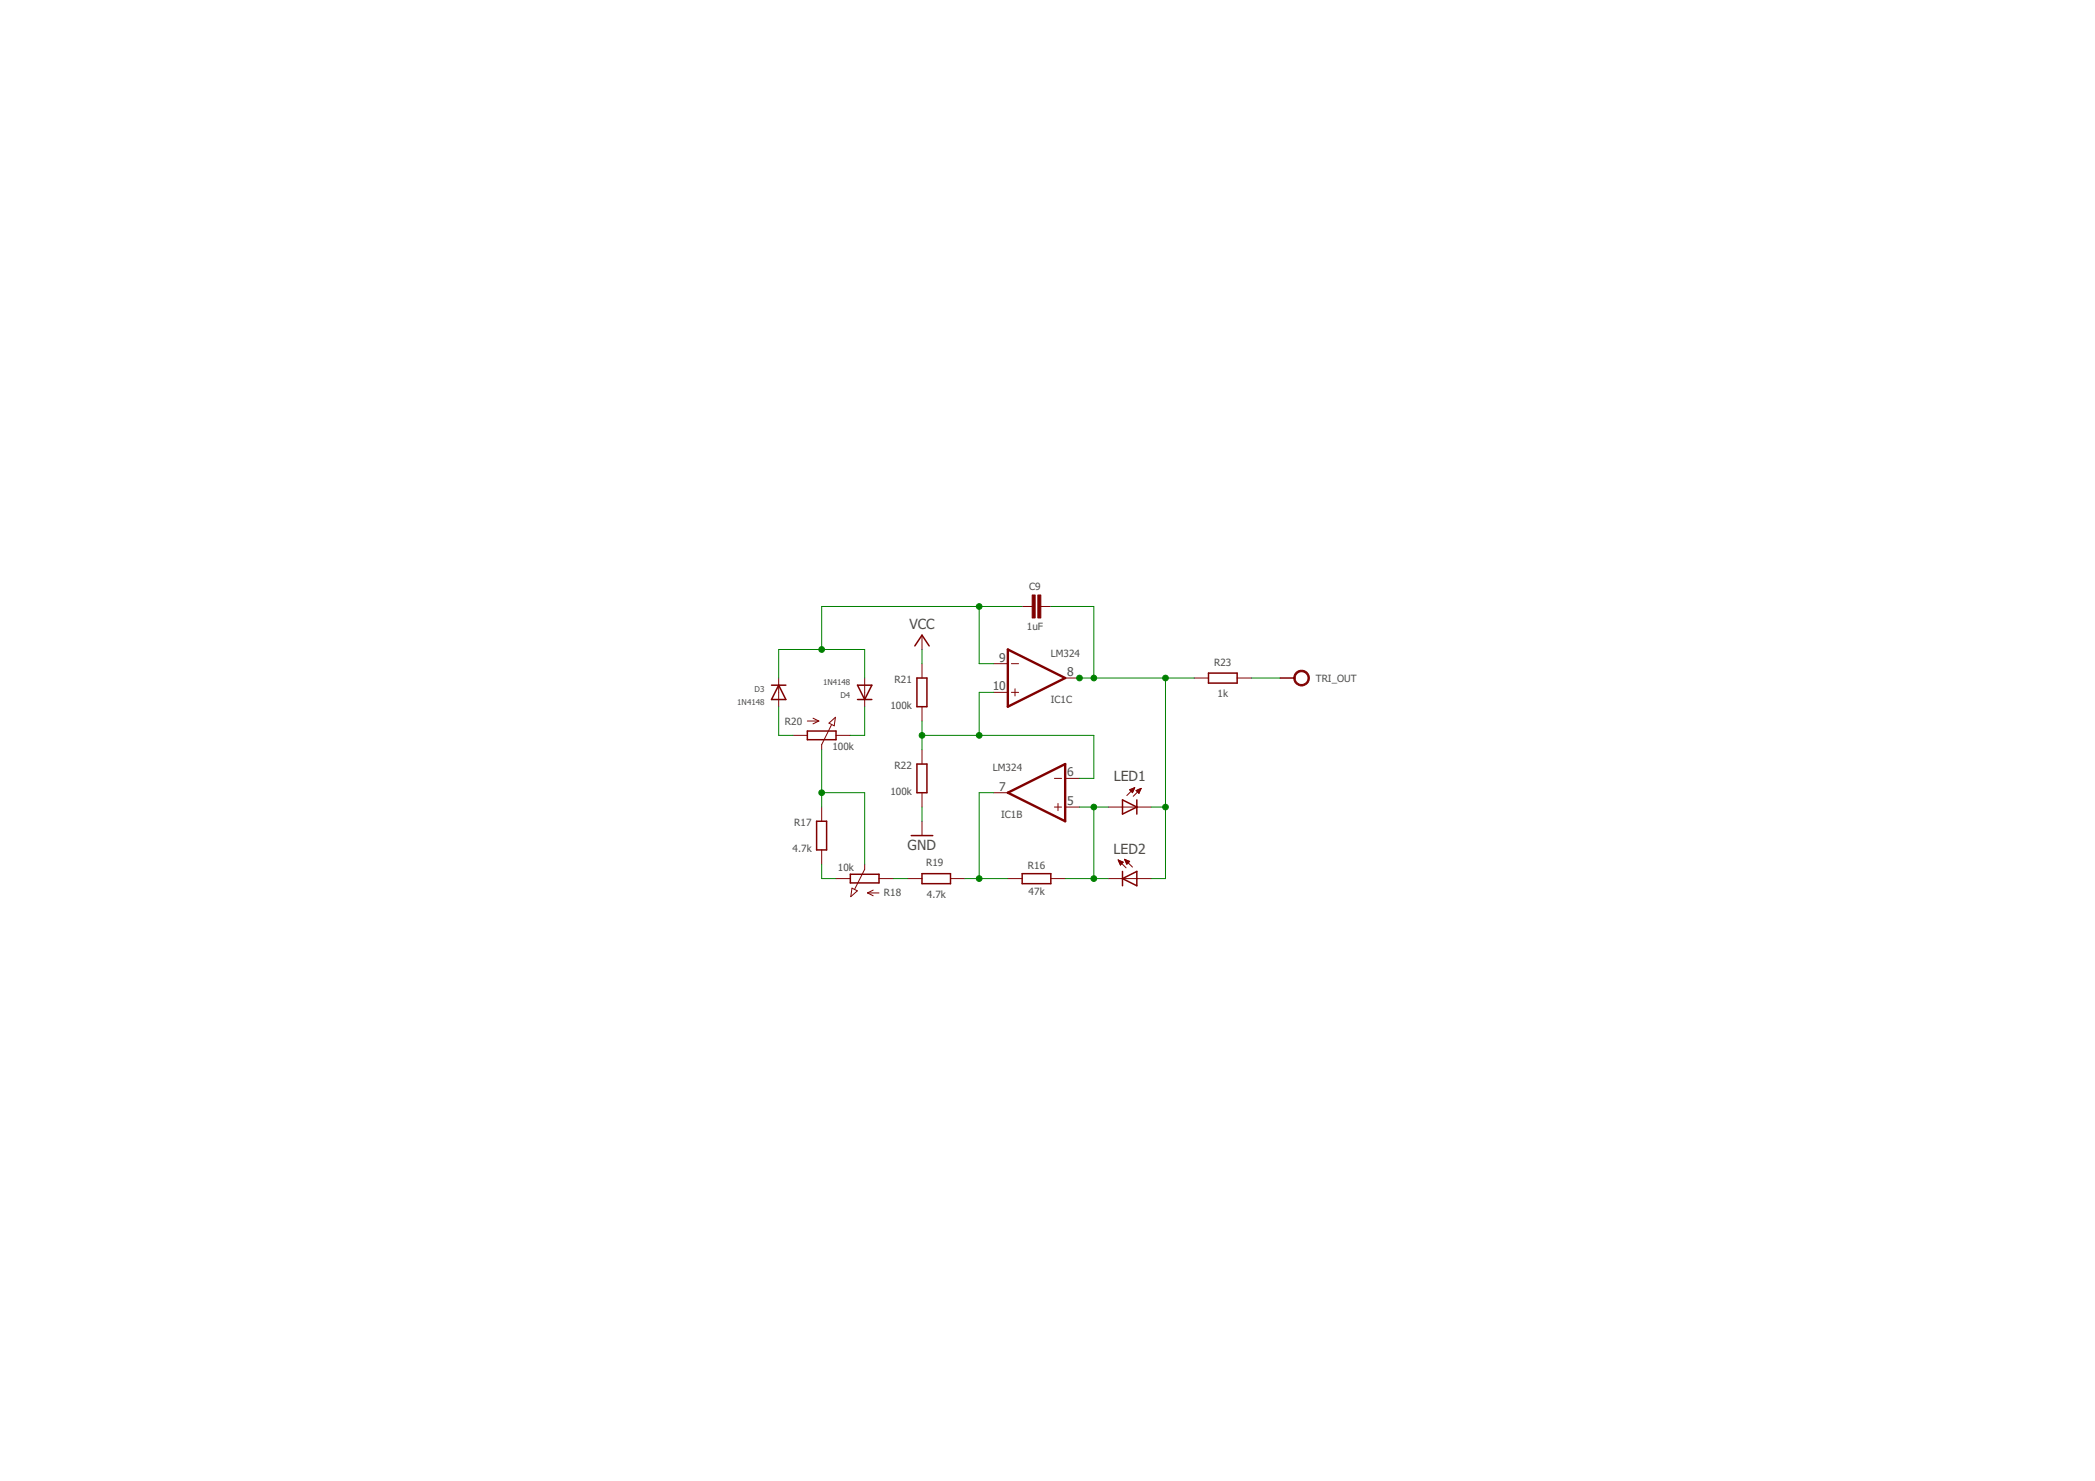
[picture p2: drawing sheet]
<svg xmlns="http://www.w3.org/2000/svg" width="297mm" height="210mm" viewBox="0 0 297 210" stroke-linecap="round" stroke-linejoin="round" font-family="sans-serif">
<g fill="none" stroke="#800000" stroke-width=".14">
<path d="M110.4 96.1v4.1M122.6 96.1v4.1M130.7 90v2.1M130.7 94.1v2M140.9 98.1h2M140.9 94.1h2M143.4 98.1h1M143.4 94.1h1M143.9 97.6v1M144.9 86h1.4M147.6 86h1.4M151 96.1h2.1"/>
<path d="M169.3 96.1h2M175.4 96.1h2M112.4 104.2h2.1M114.5 102.2h1.6M115.3 101.8l.8 .4M116.1 102.2l-.8 .4M116.5 114.4v2M117.5 102.5l.9-.8-.1 1.2zM117.9 102.7l-1.4 2.8v.8M118.5 104.2h2.1M130.7 100.2v2M130.7 106.3v2"/>
<path d="M130.7 112.4v2M130.7 116.4v2M140.9 112.4h2M149.5 114.4h1M149.5 110.3h1M150 113.9v1M151 114.4h2.1M151 110.3h2.1M157.1 114.4h6.1M160.2 111.9l.7-.3-.3 .8zM160.2 112h.5M160.3 112.1h.4"/>
<path d="M160.3 111.9h.5M160.4 112.1h.3M160.5 112.2h.1M160.5 111.8h.3M160.5 112.3h.1M160.7 111.7h.1M160.9 111.6l-1.1 1.2M161.1 112l.7-.3-.3 .7zM161.1 112.1h.5M161.2 112.1h.4M161.3 112.2h.3M161.3 112h.4"/>
<path d="M161.4 112.3h.1M161.5 112.4h.1M161.5 111.9h.2M161.7 111.8h.1M161.8 111.7l-1.1 1.2M116.5 120.5v2M118.5 124.5h2.1M120.8 125.9l.8 .4-1 .8zM122.6 122.5v.7l-1.4 2.8M123 126.6h1.6M123 126.6l.8 .4M123.8 126.2l-.8 .4"/>
<path d="M124.6 124.5h2.1M128.7 124.5h2M134.8 124.5h2M142.9 124.5h2M149 124.5h2M157.1 124.5h6.1M158.5 121.9l1.2 1.1M158.5 121.9l.8 .3-.4 .4M158.5 121.9l.4 .7M158.6 122h.1M158.6 122h.3M158.6 122.1h.5"/>
<path d="M158.7 122.2h.5M158.7 122.3h.4M158.8 122.4h.2M158.8 122.5h.1M158.9 122.6h.1M159.4 121.8l1.2 1.1M159.4 121.8l.8 .3-.4 .4zM159.5 121.9h.2M159.5 122h.4M159.6 122h.5M159.6 122.1h.5M159.6 122.2h.4"/>
<path d="M159.7 122.3h.2M159.7 122.4h.2"/>
</g>
<g fill="none" stroke="#800000" stroke-width=".21">
<path d="M109.4 97.1h2M110.4 97.1l1 2h-2zM121.6 97.1h2l-1 2zM121.6 99.1h2M129.7 91.5l1-1.5 1 1.5M130 96.1h1.4v4.1h-1.4zM171.3 95.4h4.1v1.4h-4.1zM181.5 96.1h2M114.5 103.6h4v1.2h-4zM115.8 116.4h1.4v4.1h-1.4zM129.2 118.4h3M130 108.3h1.4v4.1h-1.4z"/>
<path d="M159.2 113.4l2 1-2 1zM161.2 113.4v2M120.6 123.9h4v1.2h-4zM130.7 123.8h4.1v1.4h-4.1zM144.9 123.8h4.1v1.4h-4.1zM159.2 124.5l2-1v2zM159.2 123.5v2"/>
</g>
<g fill="#800000" stroke="#800000" stroke-width=".14">
<path d="M147.2 84.3h.4v3.3h-.4z"/>
<path d="M146.3 84.3h.5v3.3h-.5z"/>
</g>
<path d="M183.8 95.2a1.11 1.11 0 0 1 1.7 .4 1.11 1.11 0 0 1-.7 1.6 1.11 1.11 0 0 1-1.4-1.1h.2a.92 .92 0 0 1 1.3-.8 .92 .92 0 0 1 .2 1.5 .92 .92 0 0 1-1.4-.4l-.1-.3h-.2l.1-.3z" fill-rule="evenodd" fill="#800000" stroke="#800000" stroke-width=".14"/>
<path d="M142.9 92.1l8.1 4-8.1 4.1zM142.9 112.4l8.1-4.1v8.1z" fill="none" stroke="#800000" stroke-width=".34"/>
<g fill="none" stroke="#008000" stroke-width=".14">
<path d="M110.4 96.1v-4h12.2v4M130.7 92.1v2M138.8 86v8.1h2.1M140.9 98.1h-2.1v6.1M144.9 86h-28.4v6.1M149 86h6.1v10.1M153.1 96.1h16.2M165.2 96.1v28.4h-2M177.4 96.1h4.1M110.4 100.2v4h2M116.5 112.4h6.1v10.1M116.5 106.3v8.1"/>
<path d="M122.6 100.2v4h-2M130.7 102.2v4.1M130.7 114.4v2M130.7 104.2h24.4v6.1h-2M140.9 112.4h-2.1v12.1M153.1 114.4h4M155.1 114.4v10.1M163.2 114.4h2M116.5 122.5v2h2M126.7 124.5h2M136.8 124.5h6.1M151 124.5h6.1"/>
</g>
<g fill="#008000" stroke="#008000" stroke-width=".14">
<circle cx="138.8" cy="124.5" r=".4"/>
<circle cx="155.1" cy="114.4" r=".4"/>
<circle cx="155.1" cy="124.5" r=".4"/>
<circle cx="116.5" cy="112.4" r=".4"/>
<circle cx="116.5" cy="92.1" r=".4"/>
<circle cx="138.8" cy="86" r=".4"/>
<circle cx="155.1" cy="96.1" r=".4"/>
<circle cx="165.2" cy="114.4" r=".4"/>
<circle cx="165.2" cy="96.1" r=".4"/>
<circle cx="153.1" cy="96.1" r=".4"/>
<circle cx="138.8" cy="104.2" r=".4"/>
<circle cx="130.7" cy="104.2" r=".4"/>
</g>
<g font-size="2" fill="#505050">
<text x="128.9" y="89.2">VCC</text>
<text x="157.9" y="110.7">LED1</text>
<text x="128.7" y="120.5">GND</text>
<text x="157.9" y="121.1">LED2</text>
</g>
<g font-size="1.7" fill="#505050">
<text x="141.7" y="93.8">9</text>
<text x="151.3" y="95.8">8</text>
<text x="140.8" y="97.8">10</text>
<text x="141.7" y="112.1">7</text>
<text x="151.3" y="110">6</text>
<text x="151.3" y="114.1">5</text>
</g>
<g font-size="1.4" fill="#505050">
<text x="145.9" y="83.6">C9</text>
<text x="145.6" y="89.3">1uF</text>
<text x="149" y="93.1">LM324</text>
<text x="172.1" y="94.4">R23</text>
<text x="126.2" y="100.5">100k</text>
<text x="126.8" y="96.8">R21</text>
<text x="149" y="99.7">IC1C</text>
<text x="172.6" y="98.8">1k</text>
<text x="186.6" y="96.6">TRI_OUT</text>
<text x="111.3" y="102.8">R20</text>
<text x="118" y="106.3">100k</text>
<text x="126.2" y="112.7">100k</text>
<text x="126.8" y="109">R22</text>
<text x="140.8" y="109.3">LM324</text>
<text x="112.6" y="117.1">R17</text>
<text x="141.9" y="115.9">IC1B</text>
<text x="112.4" y="120.8">4.7k</text>
<text x="118.8" y="123.5">10k</text>
<text x="131.3" y="122.8">R19</text>
<text x="145.7" y="123.2">R16</text>
<text x="125.3" y="127">R18</text>
<text x="131.4" y="127.3">4.7k</text>
<text x="145.8" y="126.9">47k</text>
</g>
<g font-size="1.1" fill="#505050">
<text x="104.5" y="100">1N4148</text>
<text x="107" y="98.1">D3</text>
<text x="116.7" y="97.1">1N4148</text>
<text x="119.2" y="98.9">D4</text>
</g>
</svg>
